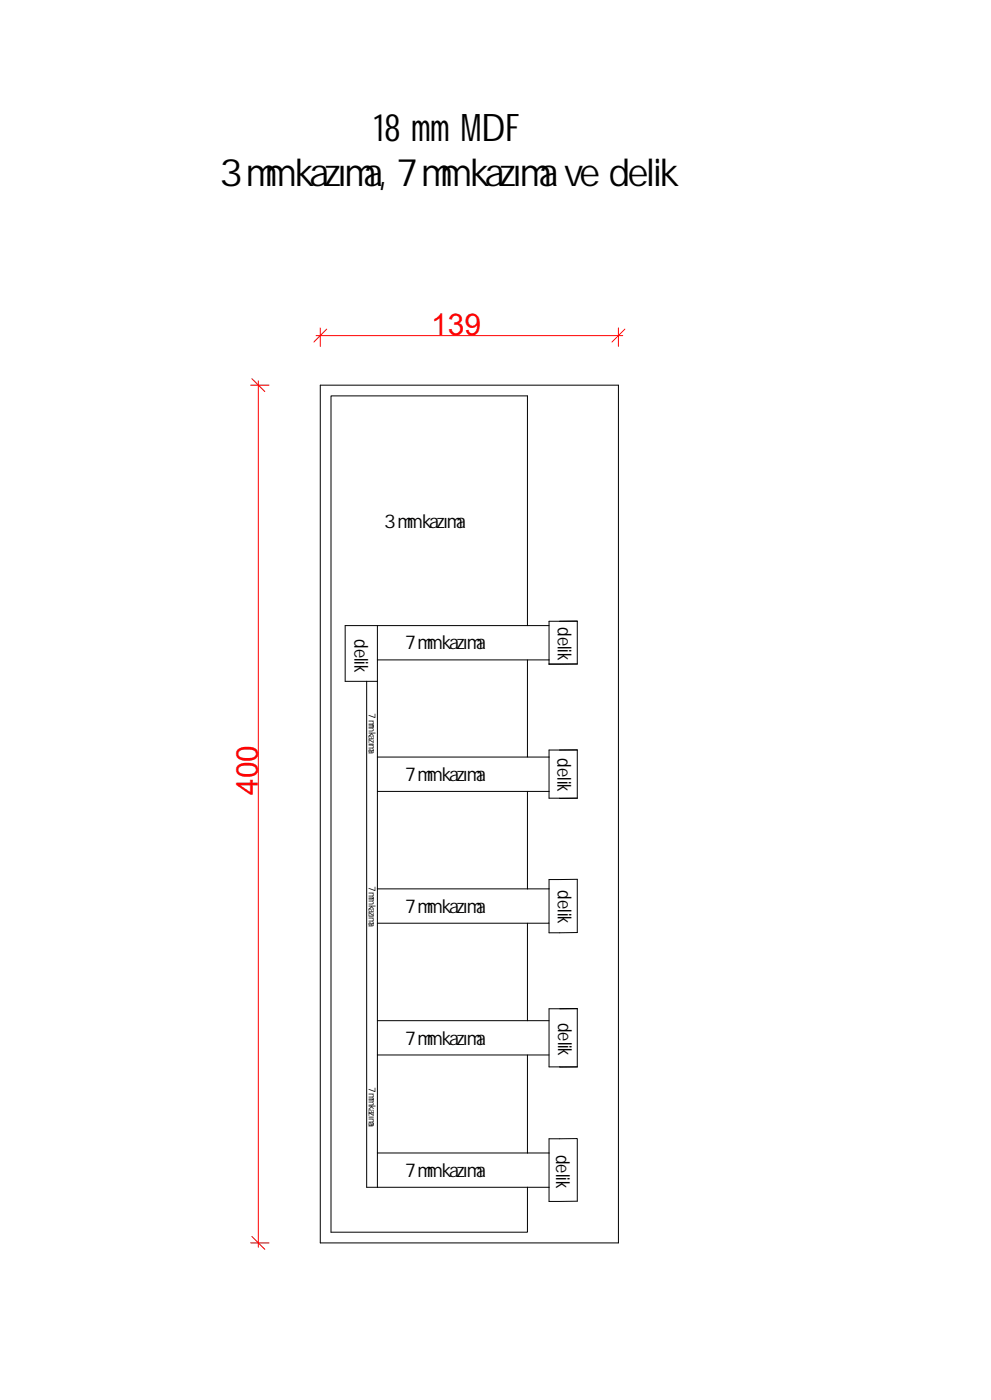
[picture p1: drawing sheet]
<svg xmlns="http://www.w3.org/2000/svg" width="841mm" height="1189mm" viewBox="0 0 841 1189" stroke-linecap="round" stroke-linejoin="round" font-family="sans-serif">
<!-- layer: 0 -->
<g fill="none" stroke="#000" stroke-width=".85">
<path d="M272 327h253v728h-253zM320 531v141M448 531v-195h-167v710h167v-38M448 531h-155v48h27M448 531h18M475 528h15M490 528h-24v32M490 528v36M311 579v429h155M320 560h146M448 560v83h-128M466 560v4h24"/>
<path d="M466 564h24M475 637h15M490 637h-24v41h24M490 637v41M448 643h18M448 672h-128v83M448 672v83M448 672h18M475 678h15M320 755v253M320 755h146M466 755v29h-146"/>
<path d="M466 755v-8h24v45h-24v-8M448 784v83M475 857h15M490 857h-24v49h24M490 857v49M320 867h146M320 896h146M448 896v83M475 906h15M320 979h146M466 967h24v53h-24z"/>
</g>
<!-- layer: 0.3 -->
<path d="M272 278v16M525 278v16M268 285h260M213 327h15M219 323v736M213 1055h15" fill="none" stroke="#f00" stroke-width=".85"/>
<!-- layer: 0 -->
<path d="M277 279l-11 11M530 279l-11 11M214 322l11 11M214 1050l11 11" fill="none" stroke="#f00" stroke-width=".85"/>
<g font-size="32.3">
<text x="317" y="120">18 mm MDF</text>
<text x="186" y="158">3 mm kazıma, 7 mm kazıma ve delik</text>
</g>
<g font-size="25.4" fill="#f00">
<text x="366" y="284">139</text>
<text x="219" y="675" transform="rotate(-90 219 675)">400</text>
</g>
<g font-size="16.2">
<text x="326" y="448">3 mm kazıma</text>
<text x="473" y="533" transform="rotate(90 473 533)">delik</text>
<text x="301" y="543" transform="rotate(90 301 543)">delik</text>
<text x="344" y="551">7 mm kazıma</text>
<text x="473" y="644" transform="rotate(90 473 644)">delik</text>
<text x="344" y="664">7 mm kazıma</text>
<text x="473" y="756" transform="rotate(90 473 756)">delik</text>
<text x="344" y="776">7 mm kazıma</text>
<text x="474" y="869" transform="rotate(90 474 869)">delik</text>
<text x="344" y="887">7 mm kazıma</text>
<text x="472" y="981" transform="rotate(90 472 981)">delik</text>
<text x="344" y="999">7 mm kazıma</text>
</g>
<g font-size="8.1">
<text x="313" y="606" transform="rotate(90 313 606)">7 mm kazıma</text>
<text x="313" y="752" transform="rotate(90 313 752)">7 mm kazıma</text>
<text x="313" y="923" transform="rotate(90 313 923)">7 mm kazıma</text>
</g>
</svg>
